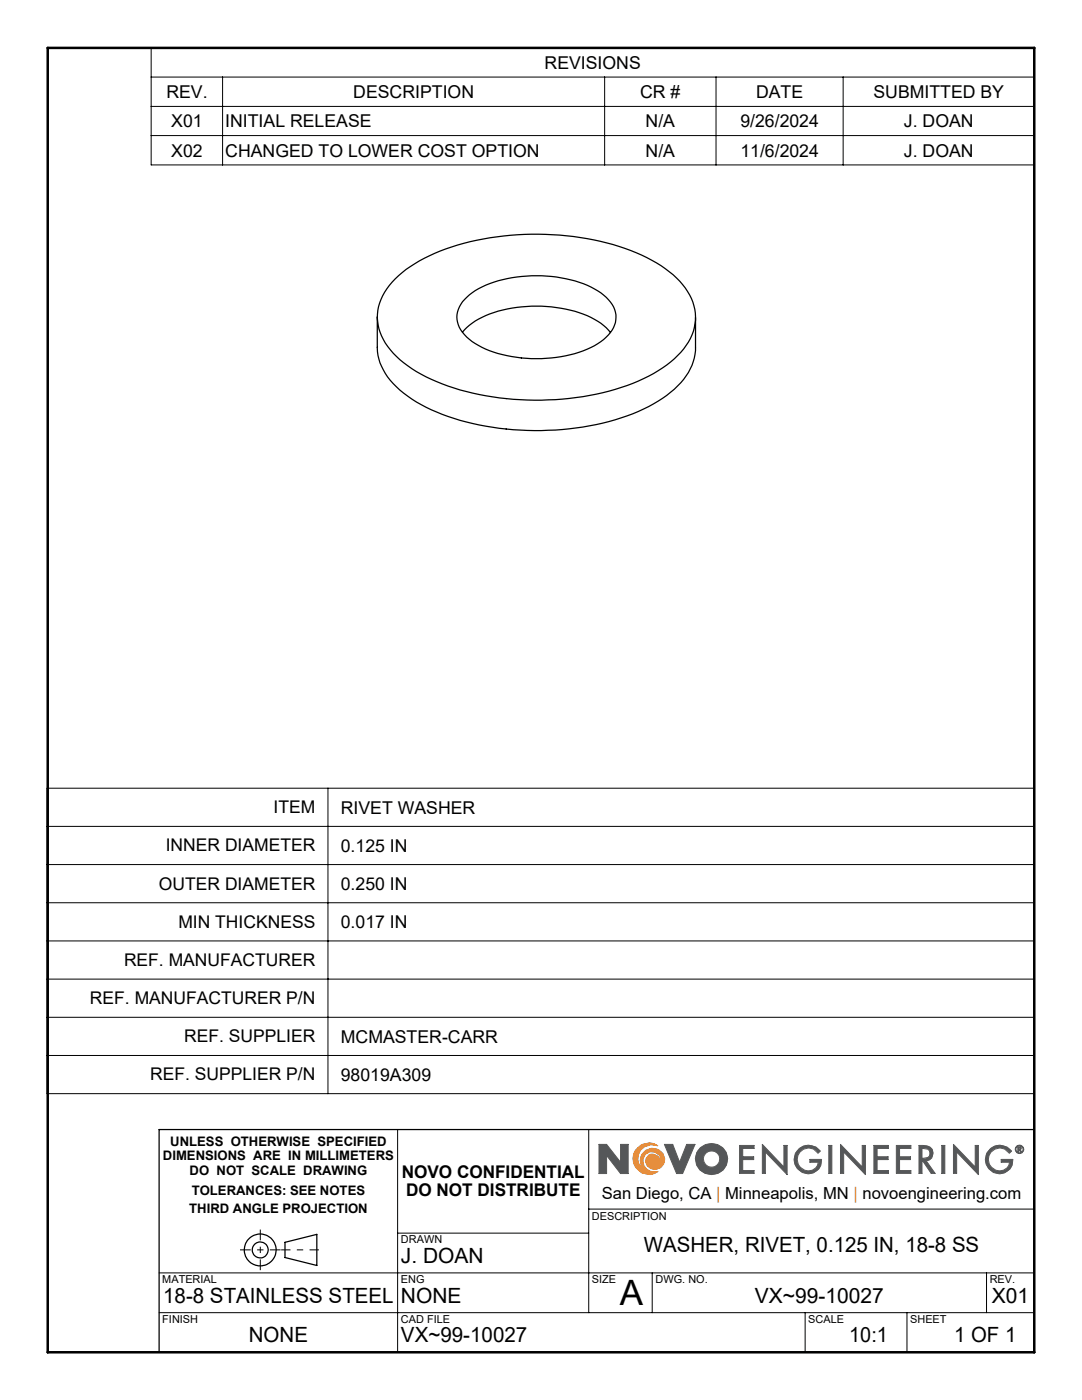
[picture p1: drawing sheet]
<svg xmlns="http://www.w3.org/2000/svg" width="216mm" height="279mm" viewBox="0 0 216 279" stroke-linecap="round" stroke-linejoin="round" font-family="sans-serif">
<g fill="none" stroke="#000" stroke-width=".25">
<path d="M78.8 55.7a30.6 30.6 0 0 1 13.8-7.2 57.2 57.2 0 0 1 33.2 1.5 23.9 23.9 0 0 1 10.9 7.5 9.5 9.5 0 0 1-.3 12.1 27.1 27.1 0 0 1-13.7 8.1 57 57 0 0 1-34.4-1.1 23 23 0 0 1-11.4-8.2 9.6 9.6 0 0 1 1.3-12.1zM93.2 59.3a18.8 18.8 0 0 1 10.9-4.1 26.1 26.1 0 0 1 14.5 2.5 7.6 7.6 0 0 1 4.3 5.1 5.9 5.9 0 0 1-3 5.4 24.7 24.7 0 0 1-16.9 3.1 16.9 16.9 0 0 1-10.3-4.5 4.9 4.9 0 0 1 .5-7.5zM75.3 63.3v6a12 12 0 0 0 5.2 9.2 38 38 0 0 0 17.8 6.8 55.5 55.5 0 0 0 29.1-3.2 21.6 21.6 0 0 0 10-7.8l.9-2.1 .5-2.2v-6.6M92.3 66.3a13.5 13.5 0 0 1 8-4.4 27 27 0 0 1 18.3 1.8l1.9 1.3 1.3 1.4M206.4 225.4h-174.7v44.5M56.9 247.9l6.3-1.6v6.3l-6.3-1.6z"/>
<circle cx="51.9" cy="249.5" r="1.59"/>
<circle cx="51.9" cy="249.5" r="3.2"/>
</g>
<path d="M126.8 229.6a3.1 3.1 0 0 1 4.5-.9 2.82 2.82 0 0 0-3.9 1.7 2.82 2.82 0 0 0 2.3 3.6 2.45 2.45 0 0 1-1.1-4.2 2.45 2.45 0 0 1 4 1.5 1.94 1.94 0 0 1-1.6 2.1 1.94 1.94 0 0 1-2.2-1.5l.1-.7 .6-.7a1.73 1.73 0 0 1 2.4 1.5 1.86 1.86 0 0 0-2.2-2.1 1.86 1.86 0 0 0-1.2 2.8 2.41 2.41 0 0 0 2.8 1.1 3.2 3.2 0 0 1-4-.2 3.2 3.2 0 0 1-.5-4z" fill="none" stroke="#f78d2a" stroke-width=".2"/>
<g fill="none" stroke="#555759" stroke-width=".2">
<path d="M119.5 228.4h1.5l2.8 3.6v-3.6h1.5v5.8h-1.5l-2.7-3.6-.1 3.6h-1.5zM123.8 232h.1M132.6 228.4h1.6l1.4 3.6 1.4-3.6h1.7l-2.5 5.8h-1.2zM139.7 229.1a3.2 3.2 0 0 1 4.9 .4 3.2 3.2 0 0 1-1.3 4.7 3.2 3.2 0 0 1-4-1.1 3.2 3.2 0 0 1 .4-4zM147.6 228.6h2.9v.6h-2.3v1.7h2.2v.5h-2.2v2.2h2.3v.6h-2.9zM152.1 228.4l4.3 4.5v-4.3h.7v5.8l-4.4-4.5v4.3h-.6zM159.5 229.2a2.89 2.89 0 0 1 4.2 .5l-.5 .5a2.26 2.26 0 0 0-3.2-.7 2.26 2.26 0 0 0-.5 3.2 2.26 2.26 0 0 0 3.3 .4l.3-.5 .2-.6h-1.7v-.6h2.3a2.75 2.75 0 0 1-2.7 2.9 2.75 2.75 0 0 1-2.8-2.9l.3-1.2zM165.4 228.6h.6v5.6h-.6zM167.7 228.4l4.3 4.5v-4.3h.7v5.8l-4.4-4.5v4.3h-.6zM174.4 228.6h2.9v.6h-2.3v1.7h2.2v.5h-2.2v2.2h2.3v.6h-2.9zM178.9 228.6h2.9v.6h-2.3v1.7h2.2v.5h-2.2v2.2h2.3v.6h-2.9zM183.4 228.6a2.74 2.74 0 0 1 2.6 .8l.2 .8-.3 .9-.4 .4-.7 .2 1.8 2.5h-.8l-1.7-2.5h-.1v2.5h-.6z"/>
<path d="M184 229.2l1.1 .1a1.02 1.02 0 0 1 0 1.7l-1.1 .2zM187.9 228.6h.6v5.6h-.6zM190.3 228.4l4.3 4.5v-4.3h.6v5.8l-4.3-4.5v4.3h-.6zM197.7 229.2a2.89 2.89 0 0 1 4.2 .5l-.5 .5a2.27 2.27 0 0 0-3.2-.7 2.27 2.27 0 0 0-.5 3.2 2.27 2.27 0 0 0 3.2 .4l.4-.5 .1-.6h-1.6v-.6h2.3a2.75 2.75 0 0 1-2.7 2.9 2.75 2.75 0 0 1-2.8-2.9l.3-1.2zM203.1 228.9l.6 .1a.26 .26 0 0 1 .1 .2 .26 .26 0 0 1-.2 .2l.2 .4h-.2l-.2-.4h-.1v.4h-.2zM203.3 229h.1a.15 .15 0 0 1 .2 .2 .15 .15 0 0 1-.2 .1h-.1z"/>
<circle cx="142" cy="231.3" r="1.64"/>
<circle cx="203.4" cy="229.4" r=".85"/>
<circle cx="203.4" cy="229.4" r=".71"/>
</g>
<path d="M63.6 249.4h-7.5" fill="none" stroke="#000" stroke-width=".2" stroke-dasharray="15.2 1.3 1.3 1.3" stroke-dashoffset="13.4" stroke-linecap="butt"/>
<path d="M47.9 249.4h8.1M51.9 245.4v8.1" fill="none" stroke="#000" stroke-width=".2" stroke-dasharray="15.2 1.3 1.3 1.3" stroke-dashoffset="13.1" stroke-linecap="butt"/>
<path d="M79.3 225.4v44.5M117.5 225.4v36.6M31.7 254h174.7M79.3 246.1h38.2M117.5 241.3h88.9M130.1 254v8M196.8 254v8M31.7 262h174.7M160.7 262v7.9M181 262v7.9" fill="none" stroke="#000" stroke-width=".2"/>
<path d="M9.5 9.6h196.9v260.3h-196.9z" fill="none" stroke="#000" stroke-width=".5"/>
<path d="M127.1 229.1a3.2 3.2 0 0 1 4.2-.4 2.82 2.82 0 0 0-3.9 1.7 2.82 2.82 0 0 0 2.3 3.6 2.44 2.44 0 0 1-1.9-2.8 2.44 2.44 0 0 1 2.6-2 2.44 2.44 0 0 1 2.2 2.5 1.86 1.86 0 0 1-2.1 1.7 1.86 1.86 0 0 1-1.6-2.1 1.52 1.52 0 0 1 1.8-.9 1.52 1.52 0 0 1 1.1 1.6h.1a1.88 1.88 0 0 0-2.4-2.1 1.88 1.88 0 0 0-.8 3.1l.5 .4 .6 .4 .6 .1 .9-.1a3.2 3.2 0 0 1-4.2-.4 3.2 3.2 0 0 1 0-4.3z" fill-rule="evenodd" fill="#f78d2a"/>
<path d="M119.5 228.4v5.8h1.5v-3.6l2.8 3.6h1.5v-5.8h-1.5v3.6l-2.8-3.6zM132.6 228.4l2.4 5.8h1.2l2.5-5.8h-1.7l-1.4 3.6-1.4-3.6zM139.7 229.1a3.1 3.1 0 0 0 .1 4.4 3.1 3.1 0 0 0 4.4 0 3.1 3.1 0 0 0 0-4.4 3.4 3.4 0 0 0-4.5 0zM140.3 231.3a1.65 1.65 0 0 1 3.3 0 1.65 1.65 0 0 1-3.3 0zM147.6 228.6v5.6h2.9v-.6h-2.3v-2.2h2.2v-.5h-2.2v-1.7h2.3v-.6zM152.1 228.4v5.8h.6v-4.3l4.4 4.5v-5.8h-.7v4.3zM159.2 229.4a2.81 2.81 0 0 0 .4 4.3 2.81 2.81 0 0 0 4.2-1.1l.1-1.2h-2.3v.6h1.7a2.1 2.1 0 0 1-2.2 1.7 2.1 2.1 0 0 1-2-2 2.25 2.25 0 0 1 1.4-2.5 2.25 2.25 0 0 1 2.7 1l.5-.5a2.89 2.89 0 0 0-4.5-.3zM165.4 228.6v5.6h.6v-5.6zM167.7 228.4v5.8h.6v-4.3l4.4 4.5v-5.8h-.7v4.3zM174.4 228.6v5.6h2.9v-.6h-2.3v-2.2h2.2v-.5h-2.2v-1.7h2.3v-.6zM178.9 228.6v5.6h2.9v-.6h-2.3v-2.2h2.2v-.5h-2.2v-1.7h2.3v-.6zM183.4 228.6v5.6h.6v-2.5h.1l1.7 2.5h.8l-1.8-2.5a1.56 1.56 0 0 0 1.4-1.8 1.56 1.56 0 0 0-1.9-1.3zM184 229.2a1.16 1.16 0 0 1 1.6 .8v.1a1.05 1.05 0 0 1-1.4 1.1h-.2zM187.9 228.6v5.6h.6v-5.6zM190.3 228.4v5.8h.6v-4.3l4.3 4.5v-5.8h-.6v4.3zM197.4 229.4a2.8 2.8 0 0 0 .6 4.5 2.8 2.8 0 0 0 4.1-1.8v-.7h-2.3v.6h1.6a2.14 2.14 0 0 1-2.5 1.6 2.14 2.14 0 0 1-1.7-2.5 2.25 2.25 0 0 1 1.8-2 2.25 2.25 0 0 1 2.4 1.1l.5-.5a2.89 2.89 0 0 0-4.5-.3zM203.1 228.9v.9h.2v-.4l.3 .4h.2l-.2-.4 .2-.1v-.3zM203.3 229l.3 .1v.1l-.3 .1zM202.6 229.4a.85 .85 0 0 0 1.7 0 .85 .85 0 0 0-1.7 0zM202.7 229.4a.71 .71 0 0 1 1.4 0 .71 .71 0 0 1-1.4 0z" fill-rule="evenodd" fill="#555759"/>
<g fill="none" stroke="#000" stroke-width=".2">
<path d="M30.2 9.6h176.2v23.3h-176.2zM30.2 15.4h176.2M44.4 15.4v17.5M120.6 15.4v17.5M142.9 15.4v17.5M168.2 15.4v17.5M30.2 21.2h176.2M30.2 27.1h176.2M9.4 157.3h197v61h-197zM65.4 157.3v61M9.4 164.9h197M9.4 172.5h197"/>
<path d="M9.4 180.2h197M9.4 187.8h197M9.4 195.4h197M9.4 203h197M9.4 210.6h197"/>
</g>
<text font-size="7" x="123.6" y="260.5">A</text>
<g font-size="4.2">
<text x="128.5" y="249.9">WASHER, RIVET, 0.125 IN, 18-8 SS</text>
<text x="80" y="252">J. DOAN</text>
<text x="32.6" y="260">18-8 STAINLESS STEEL</text>
<text x="80" y="260">NONE</text>
<text x="150.6" y="260">VX~99-10027</text>
<text x="197.9" y="260">X01</text>
<text x="49.7" y="267.9">NONE</text>
<text x="80" y="267.9">VX~99-10027</text>
<text x="169.5" y="267.9">10:1</text>
<text x="190.4" y="267.9">1 OF 1</text>
</g>
<g font-size="3.5">
<text x="108.7" y="13.8">REVISIONS</text>
<text x="33.2" y="19.6">REV.</text>
<text x="70.5" y="19.6">DESCRIPTION</text>
<text x="127.7" y="19.6">CR #</text>
<text x="150.9" y="19.6">DATE</text>
<text x="174.3" y="19.6">SUBMITTED BY</text>
<text x="34.2" y="25.4">X01</text>
<text x="45" y="25.4">INITIAL RELEASE</text>
<text x="128.8" y="25.4">N/A</text>
<text x="147.7" y="25.4">9/26/2024</text>
<text x="180.4" y="25.4">J. DOAN</text>
<text x="34.2" y="31.3">X02</text>
<text x="45" y="31.3">CHANGED TO LOWER COST OPTION</text>
<text x="128.8" y="31.3">N/A</text>
<text x="147.7" y="31.3">11/6/2024</text>
<text x="180.4" y="31.3">J. DOAN</text>
<text x="54.6" y="162.3">ITEM</text>
<text x="68" y="162.4">RIVET WASHER</text>
<text x="33.1" y="169.9">INNER DIAMETER</text>
<text x="68" y="170">0.125 IN</text>
<text x="31.7" y="177.5">OUTER DIAMETER</text>
<text x="68" y="177.6">0.250 IN</text>
<text x="35.6" y="185.1">MIN THICKNESS</text>
<text x="68" y="185.3">0.017 IN</text>
<text x="24.7" y="192.8">REF. MANUFACTURER</text>
<text x="18" y="200.4">REF. MANUFACTURER P/N</text>
<text x="36.8" y="208">REF. SUPPLIER</text>
<text x="68" y="208.1">MCMASTER-CARR</text>
<text x="30" y="215.6">REF. SUPPLIER P/N</text>
<text x="68" y="215.7">98019A309</text>
<text x="80.2" y="235.2">NOVO CONFIDENTIAL</text>
<text x="81" y="238.7">DO NOT DISTRIBUTE</text>
</g>
<text font-size="3.3" x="120.1" y="239.4">San Diego, CA | Minneapolis, MN | novoengineering.com</text>
<g font-size="2.6">
<text x="32.5" y="231.5">DIMENSIONS ARE IN MILLIMETERS</text>
<text x="34" y="228.6">UNLESS OTHERWISE SPECIFIED</text>
<text x="37.8" y="234.4">DO NOT SCALE DRAWING</text>
<text x="38.3" y="238.5">TOLERANCES: SEE NOTES</text>
<text x="37.8" y="242.1">THIRD ANGLE PROJECTION</text>
</g>
<g font-size="2.2">
<text x="118.1" y="243.4">DESCRIPTION</text>
<text x="80" y="248.2">DRAWN</text>
<text x="32.4" y="256.1">MATERIAL</text>
<text x="80" y="256.1">ENG</text>
<text x="118.1" y="256.1">SIZE</text>
<text x="130.8" y="256.1">DWG. NO.</text>
<text x="197.5" y="256.1">REV.</text>
<text x="32.4" y="264">FINISH</text>
<text x="80" y="264">CAD FILE</text>
<text x="161.3" y="264">SCALE</text>
<text x="181.6" y="264">SHEET</text>
</g>
</svg>
